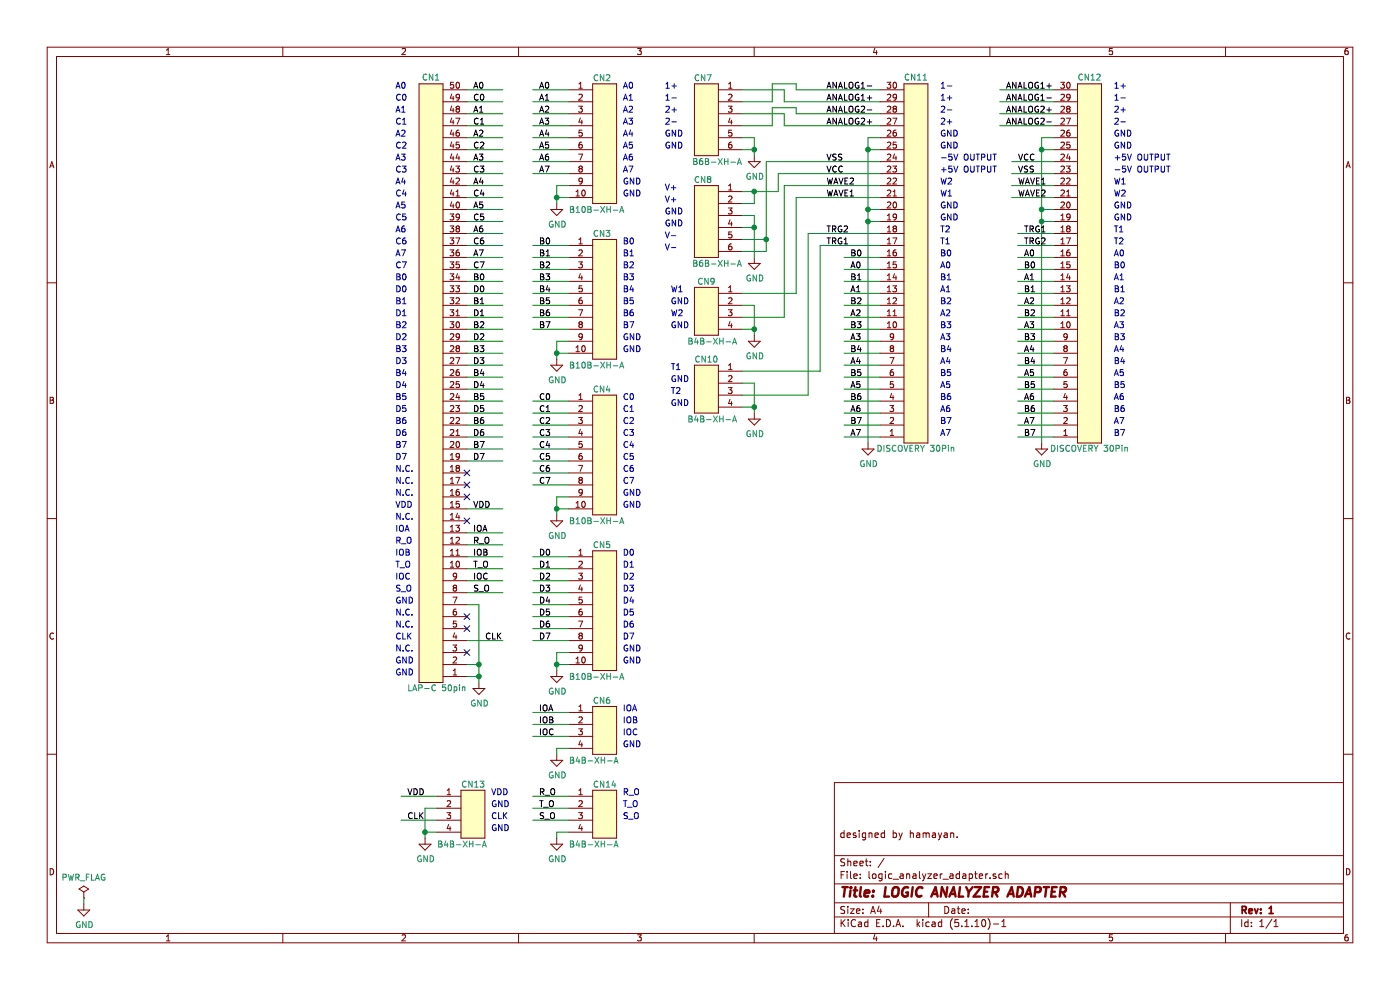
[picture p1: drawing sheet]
EESchema Schematic File Version 4
EELAYER 30 0
EELAYER END
$Descr A4 11693 8268
encoding utf-8
Sheet 1 1
Title "LOGIC ANALYZER ADAPTER"
Date ""
Rev "1"
Comp ""
Comment1 "designed by hamayan."
Comment2 ""
Comment3 ""
Comment4 ""
$EndDescr
$Comp
L connectors:50PIN CN1
U 1 1
P 3600 3200
F 0 "CN1" H 3600 650 50  0000 C CNN
F 1 "LAP-C 50pin" H 3550 5750 50  0000 C CNN
F 2 "footprint:cn_HIF3FC-50PA-2.54DSA" H 3600 5200 60  0001 C CNN
F 3 "" H 3600 5200 60  0001 C CNN
	1    3600 3200
	-1   0    0    1   
$EndComp
$Comp
L power:GND #PWR02
U 1 1
P 4000 5700
F 0 "#PWR02" H 4000 5450 50  0001 C CNN
F 1 "GND" H 4005 5527 50  0000 C CNN
F 2 "" H 4000 5700 50  0001 C CNN
F 3 "" H 4000 5700 50  0001 C CNN
	1    4000 5700
	1    0    0    -1  
$EndComp
$Comp
L power:GND #PWR01
U 1 1
P 700 7550
F 0 "#PWR01" H 700 7300 50  0001 C CNN
F 1 "GND" H 705 7377 50  0000 C CNN
F 2 "" H 700 7550 50  0001 C CNN
F 3 "" H 700 7550 50  0001 C CNN
	1    700  7550
	1    0    0    -1  
$EndComp
$Comp
L power:PWR_FLAG #FLG01
U 1 1
P 700 7500
F 0 "#FLG01" H 700 7575 50  0001 C CNN
F 1 "PWR_FLAG" H 700 7673 50  0000 C CNN
F 2 "" H 700 7500 50  0001 C CNN
F 3 "~" H 700 7500 50  0001 C CNN
	1    700  7500
	1    0    0    -1  
$EndComp
Wire Wire Line
	700  7500 700  7550
Text Notes 3300 5650 0    50   ~ 0
GND
Text Notes 3300 5550 0    50   ~ 0
GND
Text Notes 3300 5450 0    50   ~ 0
N.C.
Text Notes 3300 5350 0    50   ~ 0
CLK
Text Notes 3300 5250 0    50   ~ 0
N.C.
Text Notes 3300 5150 0    50   ~ 0
N.C.
Text Notes 3300 5050 0    50   ~ 0
GND
Text Notes 3300 4950 0    50   ~ 0
S_O
Text Notes 3300 4850 0    50   ~ 0
IOC
Text Notes 3300 4650 0    50   ~ 0
IOB
Text Notes 3300 4450 0    50   ~ 0
IOA
Text Notes 3300 4750 0    50   ~ 0
T_O
Text Notes 3300 4550 0    50   ~ 0
R_O
Text Notes 3300 4350 0    50   ~ 0
N.C.
Text Notes 3300 4250 0    50   ~ 0
VDD
Text Notes 3300 4150 0    50   ~ 0
N.C.
Text Notes 3300 4050 0    50   ~ 0
N.C.
Text Notes 3300 3950 0    50   ~ 0
N.C.
Text Notes 3300 3850 0    50   ~ 0
D7
Text Notes 3300 3750 0    50   ~ 0
B7
Text Notes 3300 3650 0    50   ~ 0
D6
Text Notes 3300 3550 0    50   ~ 0
B6
Text Notes 3300 3450 0    50   ~ 0
D5
Text Notes 3300 3350 0    50   ~ 0
B5
Text Notes 3300 3250 0    50   ~ 0
D4
Text Notes 3300 3150 0    50   ~ 0
B4
Text Notes 3300 3050 0    50   ~ 0
D3
Text Notes 3300 2950 0    50   ~ 0
B3
Text Notes 3300 2850 0    50   ~ 0
D2
Text Notes 3300 2750 0    50   ~ 0
B2
Text Notes 3300 2650 0    50   ~ 0
D1
Text Notes 3300 2550 0    50   ~ 0
B1
Text Notes 3300 2450 0    50   ~ 0
D0
Text Notes 3300 2350 0    50   ~ 0
B0
Text Notes 3300 2250 0    50   ~ 0
C7
Text Notes 3300 2150 0    50   ~ 0
A7
Text Notes 3300 2050 0    50   ~ 0
C6
Text Notes 3300 1950 0    50   ~ 0
A6
Text Notes 3300 1850 0    50   ~ 0
C5
Text Notes 3300 1750 0    50   ~ 0
A5
Text Notes 3300 1650 0    50   ~ 0
C4
Text Notes 3300 1550 0    50   ~ 0
A4
Text Notes 3300 1450 0    50   ~ 0
C3
Text Notes 3300 1350 0    50   ~ 0
A3
Text Notes 3300 1250 0    50   ~ 0
C2
Text Notes 3300 1150 0    50   ~ 0
A2
Text Notes 3300 1050 0    50   ~ 0
C1
Text Notes 3300 950  0    50   ~ 0
A1
Text Notes 3300 850  0    50   ~ 0
C0
Text Notes 3300 750  0    50   ~ 0
A0
Wire Wire Line
	3900 5650 4000 5650
Wire Wire Line
	4000 5650 4000 5700
Wire Wire Line
	3900 5550 4000 5550
Wire Wire Line
	4000 5550 4000 5650
Connection ~ 4000 5650
Wire Wire Line
	3900 5050 4000 5050
Wire Wire Line
	4000 5050 4000 5550
Connection ~ 4000 5550
NoConn ~ 3900 5450
NoConn ~ 3900 5250
NoConn ~ 3900 5150
NoConn ~ 3900 4350
NoConn ~ 3900 4150
NoConn ~ 3900 4050
NoConn ~ 3900 3950
$Comp
L connectors:10PIN CN2
U 1 1
P 5050 1100
F 0 "CN2" H 4950 1550 50  0000 L CNN
F 1 "B10B-XH-A" H 4750 450 50  0000 L CNN
F 2 "footprint:cn_B10B-XH-A" H 5050 1100 60  0001 C CNN
F 3 "" H 5050 1100 60  0001 C CNN
	1    5050 1100
	1    0    0    -1  
$EndComp
Text Notes 5200 750  0    50   ~ 0
A0
Text Notes 5200 850  0    50   ~ 0
A1
Text Notes 5200 950  0    50   ~ 0
A2
Text Notes 5200 1050 0    50   ~ 0
A3
Text Notes 5200 1150 0    50   ~ 0
A4
Text Notes 5200 1250 0    50   ~ 0
A5
Text Notes 5200 1350 0    50   ~ 0
A6
Text Notes 5200 1450 0    50   ~ 0
A7
Text Notes 5200 1550 0    50   ~ 0
GND
Text Notes 5200 1650 0    50   ~ 0
GND
$Comp
L power:GND #PWR03
U 1 1
P 4650 1700
F 0 "#PWR03" H 4650 1450 50  0001 C CNN
F 1 "GND" H 4655 1527 50  0000 C CNN
F 2 "" H 4650 1700 50  0001 C CNN
F 3 "" H 4650 1700 50  0001 C CNN
	1    4650 1700
	1    0    0    -1  
$EndComp
Wire Wire Line
	4650 1700 4650 1650
Wire Wire Line
	4650 1650 4750 1650
Wire Wire Line
	4750 1550 4650 1550
Wire Wire Line
	4650 1550 4650 1650
Connection ~ 4650 1650
Wire Wire Line
	3900 750  4200 750 
Wire Wire Line
	3900 850  4200 850 
Wire Wire Line
	3900 950  4200 950 
Wire Wire Line
	3900 1050 4200 1050
Wire Wire Line
	3900 1150 4200 1150
Wire Wire Line
	3900 1250 4200 1250
Wire Wire Line
	3900 1350 4200 1350
Wire Wire Line
	3900 1450 4200 1450
Wire Wire Line
	3900 1550 4200 1550
Wire Wire Line
	3900 1650 4200 1650
Wire Wire Line
	3900 1750 4200 1750
Wire Wire Line
	3900 1850 4200 1850
Wire Wire Line
	3900 1950 4200 1950
Wire Wire Line
	3900 2050 4200 2050
Wire Wire Line
	3900 2150 4200 2150
Wire Wire Line
	3900 2250 4200 2250
Wire Wire Line
	3900 2350 4200 2350
Wire Wire Line
	3900 2450 4200 2450
Wire Wire Line
	3900 2550 4200 2550
Wire Wire Line
	3900 2650 4200 2650
Wire Wire Line
	3900 2750 4200 2750
Wire Wire Line
	3900 2850 4200 2850
Wire Wire Line
	3900 2950 4200 2950
Wire Wire Line
	3900 3050 4200 3050
Wire Wire Line
	3900 3150 4200 3150
Wire Wire Line
	3900 3250 4200 3250
Wire Wire Line
	3900 3350 4200 3350
Wire Wire Line
	3900 3450 4200 3450
Wire Wire Line
	3900 3550 4200 3550
Wire Wire Line
	3900 3650 4200 3650
Wire Wire Line
	3900 3750 4200 3750
Wire Wire Line
	3900 3850 4200 3850
Wire Wire Line
	3900 4250 4200 4250
Wire Wire Line
	3900 4450 4200 4450
Wire Wire Line
	3900 4550 4200 4550
Wire Wire Line
	3900 4650 4200 4650
Wire Wire Line
	3900 4750 4200 4750
Wire Wire Line
	3900 4850 4200 4850
Wire Wire Line
	3900 4950 4200 4950
Wire Wire Line
	3900 5350 4200 5350
Text Label 4050 5350 0    50   ~ 0
CLK
Text Label 3950 4950 0    50   ~ 0
S_O
Text Label 3950 4850 0    50   ~ 0
IOC
Text Label 3950 4750 0    50   ~ 0
T_O
Text Label 3950 4650 0    50   ~ 0
IOB
Text Label 3950 4550 0    50   ~ 0
R_O
Text Label 3950 4450 0    50   ~ 0
IOA
Text Label 3950 4250 0    50   ~ 0
VDD
Text Label 3950 750  0    50   ~ 0
A0
Text Label 3950 950  0    50   ~ 0
A1
Text Label 3950 1150 0    50   ~ 0
A2
Text Label 3950 1350 0    50   ~ 0
A3
Text Label 3950 1550 0    50   ~ 0
A4
Text Label 3950 1750 0    50   ~ 0
A5
Text Label 3950 1950 0    50   ~ 0
A6
Text Label 3950 2150 0    50   ~ 0
A7
Text Label 3950 850  0    50   ~ 0
C0
Text Label 3950 1050 0    50   ~ 0
C1
Text Label 3950 1250 0    50   ~ 0
C2
Text Label 3950 1450 0    50   ~ 0
C3
Text Label 3950 1650 0    50   ~ 0
C4
Text Label 3950 1850 0    50   ~ 0
C5
Text Label 3950 2050 0    50   ~ 0
C6
Text Label 3950 2250 0    50   ~ 0
C7
Text Label 3950 2350 0    50   ~ 0
B0
Text Label 3950 2550 0    50   ~ 0
B1
Text Label 3950 2750 0    50   ~ 0
B2
Text Label 3950 2950 0    50   ~ 0
B3
Text Label 3950 3150 0    50   ~ 0
B4
Text Label 3950 3350 0    50   ~ 0
B5
Text Label 3950 3550 0    50   ~ 0
B6
Text Label 3950 3750 0    50   ~ 0
B7
Text Label 3950 2450 0    50   ~ 0
D0
Text Label 3950 2650 0    50   ~ 0
D1
Text Label 3950 2850 0    50   ~ 0
D2
Text Label 3950 3050 0    50   ~ 0
D3
Text Label 3950 3250 0    50   ~ 0
D4
Text Label 3950 3450 0    50   ~ 0
D5
Text Label 3950 3650 0    50   ~ 0
D6
Text Label 3950 3850 0    50   ~ 0
D7
Wire Wire Line
	4450 750  4750 750 
Wire Wire Line
	4450 3350 4750 3350
Wire Wire Line
	4450 850  4750 850 
Wire Wire Line
	4450 3450 4750 3450
Wire Wire Line
	4450 950  4750 950 
Wire Wire Line
	4450 3550 4750 3550
Wire Wire Line
	4450 1050 4750 1050
Wire Wire Line
	4450 3650 4750 3650
Wire Wire Line
	4450 1150 4750 1150
Wire Wire Line
	4450 3750 4750 3750
Wire Wire Line
	4450 1250 4750 1250
Wire Wire Line
	4450 3850 4750 3850
Wire Wire Line
	4450 1350 4750 1350
Wire Wire Line
	4450 3950 4750 3950
Wire Wire Line
	4450 1450 4750 1450
Wire Wire Line
	4450 4050 4750 4050
Text Label 4500 750  0    50   ~ 0
A0
Text Label 4500 850  0    50   ~ 0
A1
Text Label 4500 950  0    50   ~ 0
A2
Text Label 4500 1050 0    50   ~ 0
A3
Text Label 4500 1150 0    50   ~ 0
A4
Text Label 4500 1250 0    50   ~ 0
A5
Text Label 4500 1350 0    50   ~ 0
A6
Text Label 4500 1450 0    50   ~ 0
A7
Text Label 4500 3350 0    50   ~ 0
C0
Text Label 4500 3450 0    50   ~ 0
C1
Text Label 4500 3550 0    50   ~ 0
C2
Text Label 4500 3650 0    50   ~ 0
C3
Text Label 4500 3750 0    50   ~ 0
C4
Text Label 4500 3850 0    50   ~ 0
C5
Text Label 4500 3950 0    50   ~ 0
C6
Text Label 4500 4050 0    50   ~ 0
C7
$Comp
L connectors:10PIN CN3
U 1 1
P 5050 2400
F 0 "CN3" H 4950 2850 50  0000 L CNN
F 1 "B10B-XH-A" H 4750 1750 50  0000 L CNN
F 2 "footprint:cn_B10B-XH-A" H 5050 2400 60  0001 C CNN
F 3 "" H 5050 2400 60  0001 C CNN
	1    5050 2400
	1    0    0    -1  
$EndComp
Text Notes 5200 5350 0    50   ~ 0
D7
Text Notes 5200 2750 0    50   ~ 0
B7
Text Notes 5200 5250 0    50   ~ 0
D6
Text Notes 5200 2650 0    50   ~ 0
B6
Text Notes 5200 5150 0    50   ~ 0
D5
Text Notes 5200 2550 0    50   ~ 0
B5
Text Notes 5200 5050 0    50   ~ 0
D4
Text Notes 5200 2450 0    50   ~ 0
B4
Text Notes 5200 4950 0    50   ~ 0
D3
Text Notes 5200 2350 0    50   ~ 0
B3
Text Notes 5200 4850 0    50   ~ 0
D2
Text Notes 5200 2250 0    50   ~ 0
B2
Text Notes 5200 4750 0    50   ~ 0
D1
Text Notes 5200 2150 0    50   ~ 0
B1
Text Notes 5200 4650 0    50   ~ 0
D0
Text Notes 5200 2050 0    50   ~ 0
B0
Text Notes 5200 2850 0    50   ~ 0
GND
Text Notes 5200 2950 0    50   ~ 0
GND
$Comp
L power:GND #PWR04
U 1 1
P 4650 3000
F 0 "#PWR04" H 4650 2750 50  0001 C CNN
F 1 "GND" H 4655 2827 50  0000 C CNN
F 2 "" H 4650 3000 50  0001 C CNN
F 3 "" H 4650 3000 50  0001 C CNN
	1    4650 3000
	1    0    0    -1  
$EndComp
Wire Wire Line
	4650 3000 4650 2950
Wire Wire Line
	4650 2950 4750 2950
Wire Wire Line
	4750 2850 4650 2850
Wire Wire Line
	4650 2850 4650 2950
Connection ~ 4650 2950
Wire Wire Line
	4450 2050 4750 2050
Wire Wire Line
	4450 4650 4750 4650
Wire Wire Line
	4450 2150 4750 2150
Wire Wire Line
	4450 4750 4750 4750
Wire Wire Line
	4450 2250 4750 2250
Wire Wire Line
	4450 4850 4750 4850
Wire Wire Line
	4450 2350 4750 2350
Wire Wire Line
	4450 4950 4750 4950
Wire Wire Line
	4450 2450 4750 2450
Wire Wire Line
	4450 5050 4750 5050
Wire Wire Line
	4450 2550 4750 2550
Wire Wire Line
	4450 5150 4750 5150
Wire Wire Line
	4450 2650 4750 2650
Wire Wire Line
	4450 5250 4750 5250
Wire Wire Line
	4450 2750 4750 2750
Wire Wire Line
	4450 5350 4750 5350
Text Label 4500 2050 0    50   ~ 0
B0
Text Label 4500 2150 0    50   ~ 0
B1
Text Label 4500 2250 0    50   ~ 0
B2
Text Label 4500 2350 0    50   ~ 0
B3
Text Label 4500 2450 0    50   ~ 0
B4
Text Label 4500 2550 0    50   ~ 0
B5
Text Label 4500 2650 0    50   ~ 0
B6
Text Label 4500 2750 0    50   ~ 0
B7
Text Label 4500 4650 0    50   ~ 0
D0
Text Label 4500 4750 0    50   ~ 0
D1
Text Label 4500 4850 0    50   ~ 0
D2
Text Label 4500 4950 0    50   ~ 0
D3
Text Label 4500 5050 0    50   ~ 0
D4
Text Label 4500 5150 0    50   ~ 0
D5
Text Label 4500 5250 0    50   ~ 0
D6
Text Label 4500 5350 0    50   ~ 0
D7
Text Notes 5200 4050 0    50   ~ 0
C7
Text Notes 7850 3650 0    50   ~ 0
A7
Text Notes 5200 3950 0    50   ~ 0
C6
Text Notes 7850 3450 0    50   ~ 0
A6
Text Notes 5200 3850 0    50   ~ 0
C5
Text Notes 7850 3250 0    50   ~ 0
A5
Text Notes 5200 3750 0    50   ~ 0
C4
Text Notes 7850 3050 0    50   ~ 0
A4
Text Notes 5200 3650 0    50   ~ 0
C3
Text Notes 7850 2850 0    50   ~ 0
A3
Text Notes 5200 3550 0    50   ~ 0
C2
Text Notes 7850 2650 0    50   ~ 0
A2
Text Notes 5200 3450 0    50   ~ 0
C1
Text Notes 7850 2450 0    50   ~ 0
A1
Text Notes 5200 3350 0    50   ~ 0
C0
Text Notes 7850 2250 0    50   ~ 0
A0
$Comp
L connectors:10PIN CN4
U 1 1
P 5050 3700
F 0 "CN4" H 4950 4150 50  0000 L CNN
F 1 "B10B-XH-A" H 4750 3050 50  0000 L CNN
F 2 "footprint:cn_B10B-XH-A" H 5050 3700 60  0001 C CNN
F 3 "" H 5050 3700 60  0001 C CNN
	1    5050 3700
	1    0    0    -1  
$EndComp
Text Notes 5200 4150 0    50   ~ 0
GND
Text Notes 5200 4250 0    50   ~ 0
GND
$Comp
L power:GND #PWR05
U 1 1
P 4650 4300
F 0 "#PWR05" H 4650 4050 50  0001 C CNN
F 1 "GND" H 4655 4127 50  0000 C CNN
F 2 "" H 4650 4300 50  0001 C CNN
F 3 "" H 4650 4300 50  0001 C CNN
	1    4650 4300
	1    0    0    -1  
$EndComp
Wire Wire Line
	4650 4300 4650 4250
Wire Wire Line
	4650 4250 4750 4250
Wire Wire Line
	4750 4150 4650 4150
Wire Wire Line
	4650 4150 4650 4250
Connection ~ 4650 4250
$Comp
L connectors:10PIN CN5
U 1 1
P 5050 5000
F 0 "CN5" H 4950 5450 50  0000 L CNN
F 1 "B10B-XH-A" H 4750 4350 50  0000 L CNN
F 2 "footprint:cn_B10B-XH-A" H 5050 5000 60  0001 C CNN
F 3 "" H 5050 5000 60  0001 C CNN
	1    5050 5000
	1    0    0    -1  
$EndComp
Text Notes 5200 5450 0    50   ~ 0
GND
Text Notes 5200 5550 0    50   ~ 0
GND
$Comp
L power:GND #PWR06
U 1 1
P 4650 5600
F 0 "#PWR06" H 4650 5350 50  0001 C CNN
F 1 "GND" H 4655 5427 50  0000 C CNN
F 2 "" H 4650 5600 50  0001 C CNN
F 3 "" H 4650 5600 50  0001 C CNN
	1    4650 5600
	1    0    0    -1  
$EndComp
Wire Wire Line
	4650 5600 4650 5550
Wire Wire Line
	4650 5550 4750 5550
Wire Wire Line
	4750 5450 4650 5450
Wire Wire Line
	4650 5450 4650 5550
Connection ~ 4650 5550
Text Notes 4100 6950 0    50   ~ 0
GND
Text Notes 4100 6750 0    50   ~ 0
GND
$Comp
L power:GND #PWR07
U 1 1
P 3550 7000
F 0 "#PWR07" H 3550 6750 50  0001 C CNN
F 1 "GND" H 3555 6827 50  0000 C CNN
F 2 "" H 3550 7000 50  0001 C CNN
F 3 "" H 3550 7000 50  0001 C CNN
	1    3550 7000
	1    0    0    -1  
$EndComp
Text Notes 4100 6850 0    50   ~ 0
CLK
Text Notes 5200 6850 0    50   ~ 0
S_O
Text Notes 5200 6750 0    50   ~ 0
T_O
Text Notes 5200 6650 0    50   ~ 0
R_O
Text Notes 4100 6650 0    50   ~ 0
VDD
Wire Wire Line
	4450 5950 4750 5950
Wire Wire Line
	4450 6650 4750 6650
Wire Wire Line
	4450 6050 4750 6050
Wire Wire Line
	4450 6750 4750 6750
Wire Wire Line
	4450 6150 4750 6150
Wire Wire Line
	4450 6850 4750 6850
Text Label 4500 6850 0    50   ~ 0
S_O
Text Label 4500 6150 0    50   ~ 0
IOC
Text Label 4500 6750 0    50   ~ 0
T_O
Text Label 4500 6050 0    50   ~ 0
IOB
Text Label 4500 6650 0    50   ~ 0
R_O
Text Label 4500 5950 0    50   ~ 0
IOA
Wire Wire Line
	3350 6650 3650 6650
Text Label 3400 6650 0    50   ~ 0
VDD
Wire Wire Line
	3350 6850 3650 6850
Text Label 3400 6850 0    50   ~ 0
CLK
Text Notes 7850 950  0    50   ~ 0
2-
Text Notes 7850 3550 0    50   ~ 0
B7
Text Notes 7850 1050 0    50   ~ 0
2+
Text Notes 7850 3350 0    50   ~ 0
B6
Text Notes 7850 1350 0    50   ~ 0
-5V OUTPUT
Text Notes 7850 3150 0    50   ~ 0
B5
Text Notes 7850 1450 0    50   ~ 0
+5V OUTPUT
Text Notes 7850 2950 0    50   ~ 0
B4
Text Notes 7850 1550 0    50   ~ 0
W2
Text Notes 7850 2750 0    50   ~ 0
B3
Text Notes 7850 1650 0    50   ~ 0
W1
Text Notes 7850 2550 0    50   ~ 0
B2
Text Notes 7850 1950 0    50   ~ 0
T2
Text Notes 7850 2350 0    50   ~ 0
B1
Text Notes 7850 2050 0    50   ~ 0
T1
Text Notes 7850 2150 0    50   ~ 0
B0
Text Notes 7850 1850 0    50   ~ 0
GND
Text Notes 7850 1750 0    50   ~ 0
GND
Text Notes 7850 1250 0    50   ~ 0
GND
Text Notes 7850 1150 0    50   ~ 0
GND
Text Notes 7850 850  0    50   ~ 0
1+
Text Notes 7850 750  0    50   ~ 0
1-
$Comp
L power:GND #PWR012
U 1 1
P 7250 3700
F 0 "#PWR012" H 7250 3450 50  0001 C CNN
F 1 "GND" H 7255 3527 50  0000 C CNN
F 2 "" H 7250 3700 50  0001 C CNN
F 3 "" H 7250 3700 50  0001 C CNN
	1    7250 3700
	1    0    0    -1  
$EndComp
$Comp
L connectors:6PIN CN7
U 1 1
P 5900 1000
F 0 "CN7" H 5850 1350 50  0000 L CNN
F 1 "B6B-XH-A" H 5600 650 50  0000 L CNN
F 2 "footprint:cn_B6B-XH-A" H 5900 -250 60  0001 C CNN
F 3 "" H 5900 -250 60  0001 C CNN
	1    5900 1000
	-1   0    0    -1  
$EndComp
Text Notes 5550 1050 0    50   ~ 0
2-
Text Notes 5550 950  0    50   ~ 0
2+
Text Notes 5550 1250 0    50   ~ 0
GND
Text Notes 5550 1150 0    50   ~ 0
GND
Text Notes 5550 750  0    50   ~ 0
1+
Text Notes 5550 850  0    50   ~ 0
1-
$Comp
L power:GND #PWR08
U 1 1
P 6300 1300
F 0 "#PWR08" H 6300 1050 50  0001 C CNN
F 1 "GND" H 6305 1127 50  0000 C CNN
F 2 "" H 6300 1300 50  0001 C CNN
F 3 "" H 6300 1300 50  0001 C CNN
	1    6300 1300
	1    0    0    -1  
$EndComp
Wire Wire Line
	7250 3700 7250 1850
Wire Wire Line
	7250 1850 7350 1850
Wire Wire Line
	7350 1750 7250 1750
Wire Wire Line
	7250 1750 7250 1850
Connection ~ 7250 1850
Wire Wire Line
	7250 1750 7250 1250
Wire Wire Line
	7250 1250 7350 1250
Connection ~ 7250 1750
Wire Wire Line
	7350 1150 7250 1150
Wire Wire Line
	7250 1150 7250 1250
Connection ~ 7250 1250
Wire Wire Line
	6300 1300 6300 1250
Wire Wire Line
	6300 1250 6200 1250
Wire Wire Line
	6200 1150 6300 1150
Wire Wire Line
	6300 1150 6300 1250
Connection ~ 6300 1250
Wire Wire Line
	7350 850  6550 850 
Wire Wire Line
	6550 850  6550 750 
Wire Wire Line
	6550 750  6200 750 
Wire Wire Line
	6200 850  6450 850 
Wire Wire Line
	6450 850  6450 700 
Wire Wire Line
	6450 700  6650 700 
Wire Wire Line
	6650 700  6650 750 
Wire Wire Line
	6650 750  7350 750 
Wire Wire Line
	6550 1050 6550 950 
Wire Wire Line
	6550 950  6200 950 
Wire Wire Line
	6200 1050 6450 1050
Wire Wire Line
	6450 1050 6450 900 
Wire Wire Line
	6450 900  6650 900 
Wire Wire Line
	6650 900  6650 950 
Wire Wire Line
	6650 950  7350 950 
Wire Wire Line
	6550 1050 7350 1050
$Comp
L connectors:6PIN CN8
U 1 1
P 5900 1850
F 0 "CN8" H 5850 2200 50  0000 L CNN
F 1 "B6B-XH-A" H 5600 1500 50  0000 L CNN
F 2 "footprint:cn_B6B-XH-A" H 5900 600 60  0001 C CNN
F 3 "" H 5900 600 60  0001 C CNN
	1    5900 1850
	-1   0    0    -1  
$EndComp
Text Notes 5550 1600 0    50   ~ 0
V+
Text Notes 5550 1700 0    50   ~ 0
V+
Text Notes 5550 1800 0    50   ~ 0
GND
Text Notes 5550 1900 0    50   ~ 0
GND
Text Notes 5550 2000 0    50   ~ 0
V-
Text Notes 5550 2100 0    50   ~ 0
V-
$Comp
L power:GND #PWR09
U 1 1
P 6300 2150
F 0 "#PWR09" H 6300 1900 50  0001 C CNN
F 1 "GND" H 6305 1977 50  0000 C CNN
F 2 "" H 6300 2150 50  0001 C CNN
F 3 "" H 6300 2150 50  0001 C CNN
	1    6300 2150
	1    0    0    -1  
$EndComp
Wire Wire Line
	6300 2150 6300 1900
Wire Wire Line
	6300 1800 6200 1800
Wire Wire Line
	6200 1900 6300 1900
Connection ~ 6300 1900
Wire Wire Line
	6300 1900 6300 1800
Wire Wire Line
	6200 1600 6300 1600
Wire Wire Line
	6300 1600 6300 1700
Wire Wire Line
	6300 1700 6200 1700
Wire Wire Line
	6200 2000 6400 2000
Wire Wire Line
	6400 2000 6400 2100
Wire Wire Line
	6400 2100 6200 2100
Wire Wire Line
	6400 2000 6400 1350
Wire Wire Line
	6400 1350 7350 1350
Connection ~ 6400 2000
Wire Wire Line
	7350 1450 6500 1450
Wire Wire Line
	6500 1450 6500 1600
Wire Wire Line
	6500 1600 6300 1600
Connection ~ 6300 1600
$Comp
L connectors:4PIN CN9
U 1 1
P 5900 2600
F 0 "CN9" H 5900 2850 50  0000 C CNN
F 1 "B4B-XH-A" H 5850 2350 50  0000 C CNN
F 2 "footprint:cn_B4B-XH-A" H 5900 2600 60  0001 C CNN
F 3 "" H 5900 2600 60  0001 C CNN
	1    5900 2600
	-1   0    0    -1  
$EndComp
Text Notes 5600 2450 0    50   ~ 0
W1
Text Notes 5600 2650 0    50   ~ 0
W2
Text Notes 5600 2550 0    50   ~ 0
GND
Text Notes 5600 2750 0    50   ~ 0
GND
$Comp
L power:GND #PWR010
U 1 1
P 6300 2800
F 0 "#PWR010" H 6300 2550 50  0001 C CNN
F 1 "GND" H 6305 2627 50  0000 C CNN
F 2 "" H 6300 2800 50  0001 C CNN
F 3 "" H 6300 2800 50  0001 C CNN
	1    6300 2800
	1    0    0    -1  
$EndComp
Wire Wire Line
	6200 2750 6300 2750
Wire Wire Line
	6300 2750 6300 2800
Wire Wire Line
	6300 2750 6300 2550
Wire Wire Line
	6300 2550 6200 2550
Connection ~ 6300 2750
Wire Wire Line
	6200 2650 6550 2650
Wire Wire Line
	6550 2650 6550 1550
Wire Wire Line
	6550 1550 7350 1550
Wire Wire Line
	7350 1650 6650 1650
Wire Wire Line
	6650 1650 6650 2450
Wire Wire Line
	6650 2450 6200 2450
$Comp
L connectors:4PIN CN10
U 1 1
P 5900 3250
F 0 "CN10" H 5900 3500 50  0000 C CNN
F 1 "B4B-XH-A" H 5850 3000 50  0000 C CNN
F 2 "footprint:cn_B4B-XH-A" H 5900 3250 60  0001 C CNN
F 3 "" H 5900 3250 60  0001 C CNN
	1    5900 3250
	-1   0    0    -1  
$EndComp
Text Notes 5600 3100 0    50   ~ 0
T1
Text Notes 5600 3300 0    50   ~ 0
T2
Text Notes 5600 3200 0    50   ~ 0
GND
Text Notes 5600 3400 0    50   ~ 0
GND
$Comp
L power:GND #PWR011
U 1 1
P 6300 3450
F 0 "#PWR011" H 6300 3200 50  0001 C CNN
F 1 "GND" H 6305 3277 50  0000 C CNN
F 2 "" H 6300 3450 50  0001 C CNN
F 3 "" H 6300 3450 50  0001 C CNN
	1    6300 3450
	1    0    0    -1  
$EndComp
Wire Wire Line
	6300 3450 6300 3400
Wire Wire Line
	6300 3400 6200 3400
Wire Wire Line
	6300 3200 6200 3200
Connection ~ 6300 3400
Wire Wire Line
	6750 3300 6750 1950
Wire Wire Line
	6750 1950 7350 1950
Wire Wire Line
	7350 2050 6850 2050
Wire Wire Line
	6850 2050 6850 3100
Wire Wire Line
	6850 3100 6200 3100
Wire Wire Line
	7050 2250 7350 2250
Wire Wire Line
	7050 2450 7350 2450
Wire Wire Line
	7050 2650 7350 2650
Wire Wire Line
	7050 2850 7350 2850
Wire Wire Line
	7050 3050 7350 3050
Wire Wire Line
	7050 3250 7350 3250
Wire Wire Line
	7050 3450 7350 3450
Wire Wire Line
	7050 3650 7350 3650
Text Label 7100 2250 0    50   ~ 0
A0
Text Label 7100 2450 0    50   ~ 0
A1
Text Label 7100 2650 0    50   ~ 0
A2
Text Label 7100 2850 0    50   ~ 0
A3
Text Label 7100 3050 0    50   ~ 0
A4
Text Label 7100 3250 0    50   ~ 0
A5
Text Label 7100 3450 0    50   ~ 0
A6
Text Label 7100 3650 0    50   ~ 0
A7
Wire Wire Line
	7050 2150 7350 2150
Wire Wire Line
	7050 2350 7350 2350
Wire Wire Line
	7050 2550 7350 2550
Wire Wire Line
	7050 2750 7350 2750
Wire Wire Line
	7050 2950 7350 2950
Wire Wire Line
	7050 3150 7350 3150
Wire Wire Line
	7050 3350 7350 3350
Wire Wire Line
	7050 3550 7350 3550
Text Label 7100 2150 0    50   ~ 0
B0
Text Label 7100 2350 0    50   ~ 0
B1
Text Label 7100 2550 0    50   ~ 0
B2
Text Label 7100 2750 0    50   ~ 0
B3
Text Label 7100 2950 0    50   ~ 0
B4
Text Label 7100 3150 0    50   ~ 0
B5
Text Label 7100 3350 0    50   ~ 0
B6
Text Label 7100 3550 0    50   ~ 0
B7
Wire Wire Line
	6300 3200 6300 3400
Wire Wire Line
	6200 3300 6750 3300
Text Label 6900 850  0    50   ~ 0
ANALOG1+
$Comp
L connectors:30PIN CN11
U 1 1
P 7650 2200
F 0 "CN11" H 7650 650 50  0000 C CNN
F 1 "DISCOVERY 30Pin" H 7650 3750 50  0000 C CNN
F 2 "footprint:cn_HIF3FC-30PA-254DSA" H 7650 3200 60  0001 C CNN
F 3 "" H 7650 3200 60  0001 C CNN
	1    7650 2200
	1    0    0    1   
$EndComp
Text Label 6900 750  0    50   ~ 0
ANALOG1-
Text Label 6900 1050 0    50   ~ 0
ANALOG2+
Text Label 6900 950  0    50   ~ 0
ANALOG2-
Text Label 6900 1350 0    50   ~ 0
VSS
Text Label 6900 1450 0    50   ~ 0
VCC
Text Label 6900 1550 0    50   ~ 0
WAVE2
Text Label 6900 1650 0    50   ~ 0
WAVE1
Text Label 6900 1950 0    50   ~ 0
TRG2
Text Label 6900 2050 0    50   ~ 0
TRG1
$Comp
L connectors:30PIN CN12
U 1 1
P 9100 2200
F 0 "CN12" H 9100 650 50  0000 C CNN
F 1 "DISCOVERY 30Pin" H 9100 3750 50  0000 C CNN
F 2 "footprint:cn_HIF3FC-30PA-254DSA" H 9100 3200 60  0001 C CNN
F 3 "" H 9100 3200 60  0001 C CNN
	1    9100 2200
	1    0    0    1   
$EndComp
Text Notes 9300 3550 0    50   ~ 0
A7
Text Notes 9300 3350 0    50   ~ 0
A6
Text Notes 9300 3150 0    50   ~ 0
A5
Text Notes 9300 2950 0    50   ~ 0
A4
Text Notes 9300 2750 0    50   ~ 0
A3
Text Notes 9300 2550 0    50   ~ 0
A2
Text Notes 9300 2350 0    50   ~ 0
A1
Text Notes 9300 2150 0    50   ~ 0
A0
Text Notes 9300 1050 0    50   ~ 0
2-
Text Notes 9300 3650 0    50   ~ 0
B7
Text Notes 9300 950  0    50   ~ 0
2+
Text Notes 9300 3450 0    50   ~ 0
B6
Text Notes 9300 1450 0    50   ~ 0
-5V OUTPUT
Text Notes 9300 3250 0    50   ~ 0
B5
Text Notes 9300 1350 0    50   ~ 0
+5V OUTPUT
Text Notes 9300 3050 0    50   ~ 0
B4
Text Notes 9300 1650 0    50   ~ 0
W2
Text Notes 9300 2850 0    50   ~ 0
B3
Text Notes 9300 1550 0    50   ~ 0
W1
Text Notes 9300 2650 0    50   ~ 0
B2
Text Notes 9300 2050 0    50   ~ 0
T2
Text Notes 9300 2450 0    50   ~ 0
B1
Text Notes 9300 1950 0    50   ~ 0
T1
Text Notes 9300 2250 0    50   ~ 0
B0
Text Notes 9300 1850 0    50   ~ 0
GND
Text Notes 9300 1750 0    50   ~ 0
GND
Text Notes 9300 1250 0    50   ~ 0
GND
Text Notes 9300 1150 0    50   ~ 0
GND
Text Notes 9300 750  0    50   ~ 0
1+
Text Notes 9300 850  0    50   ~ 0
1-
$Comp
L power:GND #PWR013
U 1 1
P 8700 3700
F 0 "#PWR013" H 8700 3450 50  0001 C CNN
F 1 "GND" H 8705 3527 50  0000 C CNN
F 2 "" H 8700 3700 50  0001 C CNN
F 3 "" H 8700 3700 50  0001 C CNN
	1    8700 3700
	1    0    0    -1  
$EndComp
Wire Wire Line
	8500 2150 8800 2150
Wire Wire Line
	8500 2350 8800 2350
Wire Wire Line
	8500 2550 8800 2550
Wire Wire Line
	8500 2750 8800 2750
Wire Wire Line
	8500 2950 8800 2950
Wire Wire Line
	8500 3150 8800 3150
Wire Wire Line
	8500 3350 8800 3350
Wire Wire Line
	8500 3550 8800 3550
Text Label 8550 2150 0    50   ~ 0
A0
Text Label 8550 2350 0    50   ~ 0
A1
Text Label 8550 2550 0    50   ~ 0
A2
Text Label 8550 2750 0    50   ~ 0
A3
Text Label 8550 2950 0    50   ~ 0
A4
Text Label 8550 3150 0    50   ~ 0
A5
Text Label 8550 3350 0    50   ~ 0
A6
Text Label 8550 3550 0    50   ~ 0
A7
Wire Wire Line
	8500 2250 8800 2250
Wire Wire Line
	8500 2450 8800 2450
Wire Wire Line
	8500 2650 8800 2650
Wire Wire Line
	8500 2850 8800 2850
Wire Wire Line
	8500 3050 8800 3050
Wire Wire Line
	8500 3250 8800 3250
Wire Wire Line
	8500 3450 8800 3450
Wire Wire Line
	8500 3650 8800 3650
Text Label 8550 2250 0    50   ~ 0
B0
Text Label 8550 2450 0    50   ~ 0
B1
Text Label 8550 2650 0    50   ~ 0
B2
Text Label 8550 2850 0    50   ~ 0
B3
Text Label 8550 3050 0    50   ~ 0
B4
Text Label 8550 3250 0    50   ~ 0
B5
Text Label 8550 3450 0    50   ~ 0
B6
Text Label 8550 3650 0    50   ~ 0
B7
Wire Wire Line
	8700 3700 8700 1850
Wire Wire Line
	8700 1850 8800 1850
Wire Wire Line
	8800 1750 8700 1750
Wire Wire Line
	8700 1750 8700 1850
Connection ~ 8700 1850
Wire Wire Line
	8700 1750 8700 1250
Wire Wire Line
	8700 1250 8800 1250
Connection ~ 8700 1750
Wire Wire Line
	8800 1150 8700 1150
Wire Wire Line
	8700 1150 8700 1250
Connection ~ 8700 1250
Wire Wire Line
	8800 2050 8500 2050
Wire Wire Line
	8800 1950 8500 1950
Wire Wire Line
	8800 1550 8450 1550
Wire Wire Line
	8800 1650 8450 1650
Wire Wire Line
	8800 1350 8450 1350
Wire Wire Line
	8800 1450 8450 1450
Wire Wire Line
	8800 750  8350 750 
Wire Wire Line
	8800 850  8350 850 
Wire Wire Line
	8800 950  8350 950 
Wire Wire Line
	8800 1050 8350 1050
Text Label 8400 750  0    50   ~ 0
ANALOG1+
Text Label 8400 850  0    50   ~ 0
ANALOG1-
Text Label 8400 950  0    50   ~ 0
ANALOG2+
Text Label 8400 1050 0    50   ~ 0
ANALOG2-
Text Label 8500 1350 0    50   ~ 0
VCC
Text Label 8500 1450 0    50   ~ 0
VSS
Text Label 8500 1550 0    50   ~ 0
WAVE1
Text Label 8500 1650 0    50   ~ 0
WAVE2
Text Label 8550 1950 0    50   ~ 0
TRG1
Text Label 8550 2050 0    50   ~ 0
TRG2
$Comp
L connectors:4PIN CN6
U 1 1
P 5050 6100
F 0 "CN6" H 4950 6350 50  0000 L CNN
F 1 "B4B-XH-A" H 4750 5850 50  0000 L CNN
F 2 "footprint:cn_B4B-XH-A" H 5050 6100 60  0001 C CNN
F 3 "" H 5050 6100 60  0001 C CNN
	1    5050 6100
	1    0    0    -1  
$EndComp
Text Notes 5200 6250 0    50   ~ 0
GND
Text Notes 5200 5950 0    50   ~ 0
IOA
Text Notes 5200 6050 0    50   ~ 0
IOB
Text Notes 5200 6150 0    50   ~ 0
IOC
$Comp
L power:GND #PWR014
U 1 1
P 4650 6300
F 0 "#PWR014" H 4650 6050 50  0001 C CNN
F 1 "GND" H 4655 6127 50  0000 C CNN
F 2 "" H 4650 6300 50  0001 C CNN
F 3 "" H 4650 6300 50  0001 C CNN
	1    4650 6300
	1    0    0    -1  
$EndComp
Wire Wire Line
	4750 6250 4650 6250
Wire Wire Line
	4650 6250 4650 6300
$Comp
L connectors:4PIN CN14
U 1 1
P 5050 6800
F 0 "CN14" H 4950 7050 50  0000 L CNN
F 1 "B4B-XH-A" H 4750 6550 50  0000 L CNN
F 2 "footprint:cn_B4B-XH-A" H 5050 6800 60  0001 C CNN
F 3 "" H 5050 6800 60  0001 C CNN
	1    5050 6800
	1    0    0    -1  
$EndComp
$Comp
L power:GND #PWR015
U 1 1
P 4650 7000
F 0 "#PWR015" H 4650 6750 50  0001 C CNN
F 1 "GND" H 4655 6827 50  0000 C CNN
F 2 "" H 4650 7000 50  0001 C CNN
F 3 "" H 4650 7000 50  0001 C CNN
	1    4650 7000
	1    0    0    -1  
$EndComp
Wire Wire Line
	4750 6950 4650 6950
Wire Wire Line
	4650 6950 4650 7000
$Comp
L connectors:4PIN CN13
U 1 1
P 3950 6800
F 0 "CN13" H 3850 7050 50  0000 L CNN
F 1 "B4B-XH-A" H 3650 6550 50  0000 L CNN
F 2 "footprint:cn_B4B-XH-A" H 3950 6800 60  0001 C CNN
F 3 "" H 3950 6800 60  0001 C CNN
	1    3950 6800
	1    0    0    -1  
$EndComp
Wire Wire Line
	3550 7000 3550 6950
Wire Wire Line
	3550 6950 3650 6950
Wire Wire Line
	3550 6950 3550 6750
Wire Wire Line
	3550 6750 3650 6750
Connection ~ 3550 6950
$EndSCHEMATC
